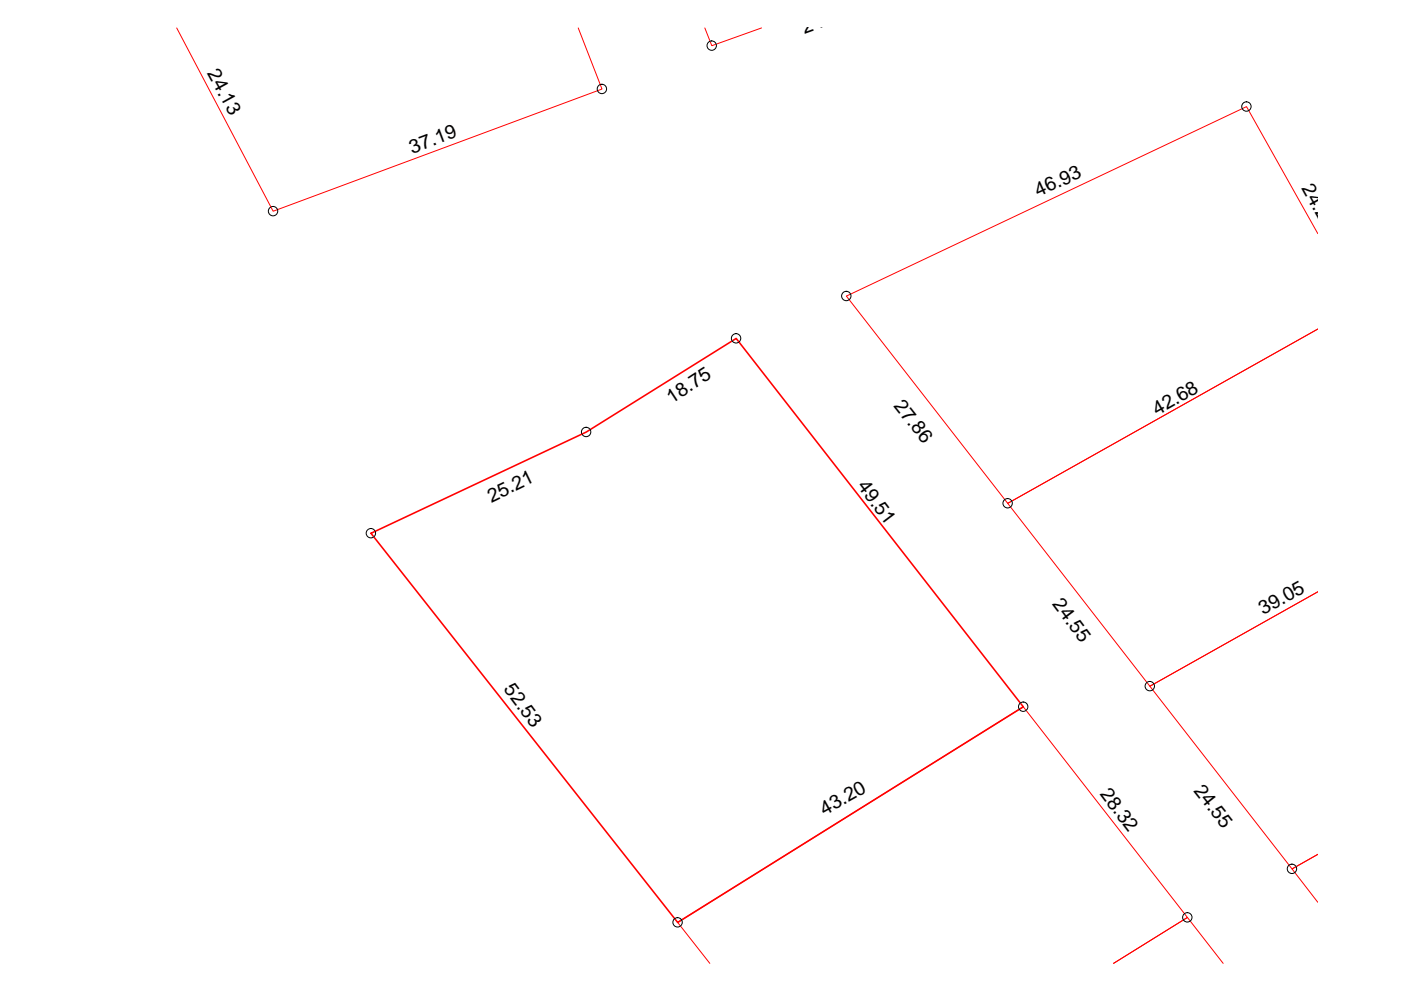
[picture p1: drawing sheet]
<svg xmlns="http://www.w3.org/2000/svg" width="297mm" height="210mm" viewBox="0 0 297 210" stroke-linecap="round" stroke-linejoin="round" font-family="sans-serif">
<path d="M37.5 5.9l20.4 38.9 69.7-25.9-5-13M149.4 5.9l1.5 3.8 10.6-3.8M279.4 49.5l-15.1-26.9-84.8 40.2 34.2 43.9 65.7-36.9-65.7 36.9 30.1 38.8 35.6-20-35.6 20 30.1 38.7 5.5-3.1-5.5 3.1 5.5 7.1M150.5 204.3l-6.8-8.7 73.3-45.7 34.8 44.6-15.7 9.8 15.7-9.8 7.5 9.8" fill="none" stroke="#f00" stroke-width=".21"/>
<path d="M78.7 113.1l45.6-21.5 31.8-19.8 60.9 78.1-73.3 45.7z" fill="none" stroke="#f00" stroke-width=".34"/>
<g fill="none" stroke="#000" stroke-width=".21">
<circle cx="127.6" cy="18.9" r=".99"/>
<circle cx="150.9" cy="9.7" r=".99"/>
<circle cx="264.3" cy="22.6" r=".99"/>
<circle cx="57.9" cy="44.8" r=".99"/>
<circle cx="156.1" cy="71.7" r=".99"/>
<circle cx="179.4" cy="62.8" r=".99"/>
<circle cx="124.3" cy="91.6" r=".99"/>
<circle cx="78.6" cy="113.1" r=".99"/>
<circle cx="213.6" cy="106.7" r=".99"/>
<circle cx="216.9" cy="149.8" r=".99"/>
<circle cx="243.8" cy="145.5" r=".99"/>
<circle cx="143.7" cy="195.6" r=".99"/>
<circle cx="251.7" cy="194.5" r=".99"/>
<circle cx="273.9" cy="184.2" r=".99"/>
</g>
<g font-size="4.1">
<text x="170.6" y="7.1" transform="rotate(-20 170.6 7.1)">24.41</text>
<text x="43.9" y="15.6" transform="rotate(61 43.9 15.6)">24.13</text>
<text x="87.4" y="32.6" transform="rotate(-21 87.4 32.6)">37.19</text>
<text x="220.1" y="41.7" transform="rotate(-25 220.1 41.7)">46.93</text>
<text x="275.9" y="39.9" transform="rotate(61 275.9 39.9)">24.28</text>
<text x="142.4" y="85.6" transform="rotate(-33 142.4 85.6)">18.75</text>
<text x="189.4" y="86.1" transform="rotate(52 189.4 86.1)">27.86</text>
<text x="245.4" y="88.1" transform="rotate(-30 245.4 88.1)">42.68</text>
<text x="104.2" y="106.6" transform="rotate(-26 104.2 106.6)">25.21</text>
<text x="181.7" y="103.1" transform="rotate(53 181.7 103.1)">49.51</text>
<text x="223" y="128.1" transform="rotate(53 223 128.1)">24.55</text>
<text x="267.8" y="130.4" transform="rotate(-29 267.8 130.4)">39.05</text>
<text x="106.7" y="146.1" transform="rotate(53 106.7 146.1)">52.53</text>
<text x="252.9" y="167.6" transform="rotate(52 252.9 167.6)">24.55</text>
<text x="174.8" y="172.9" transform="rotate(-29 174.8 172.9)">43.20</text>
<text x="233.1" y="168.4" transform="rotate(53 233.1 168.4)">28.32</text>
</g>
</svg>
